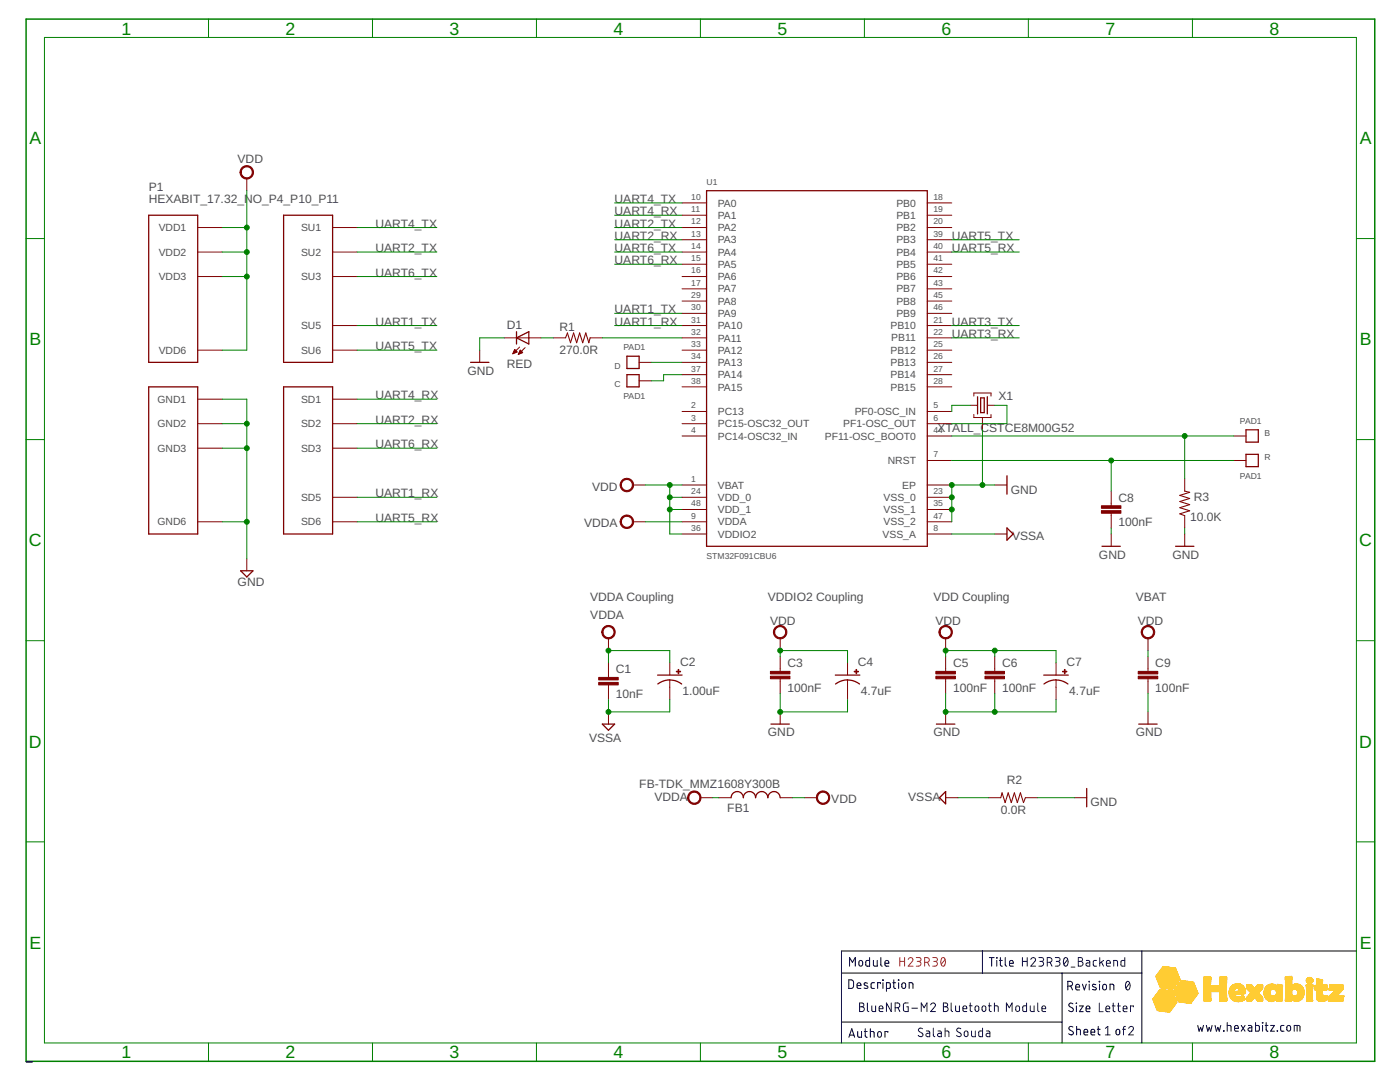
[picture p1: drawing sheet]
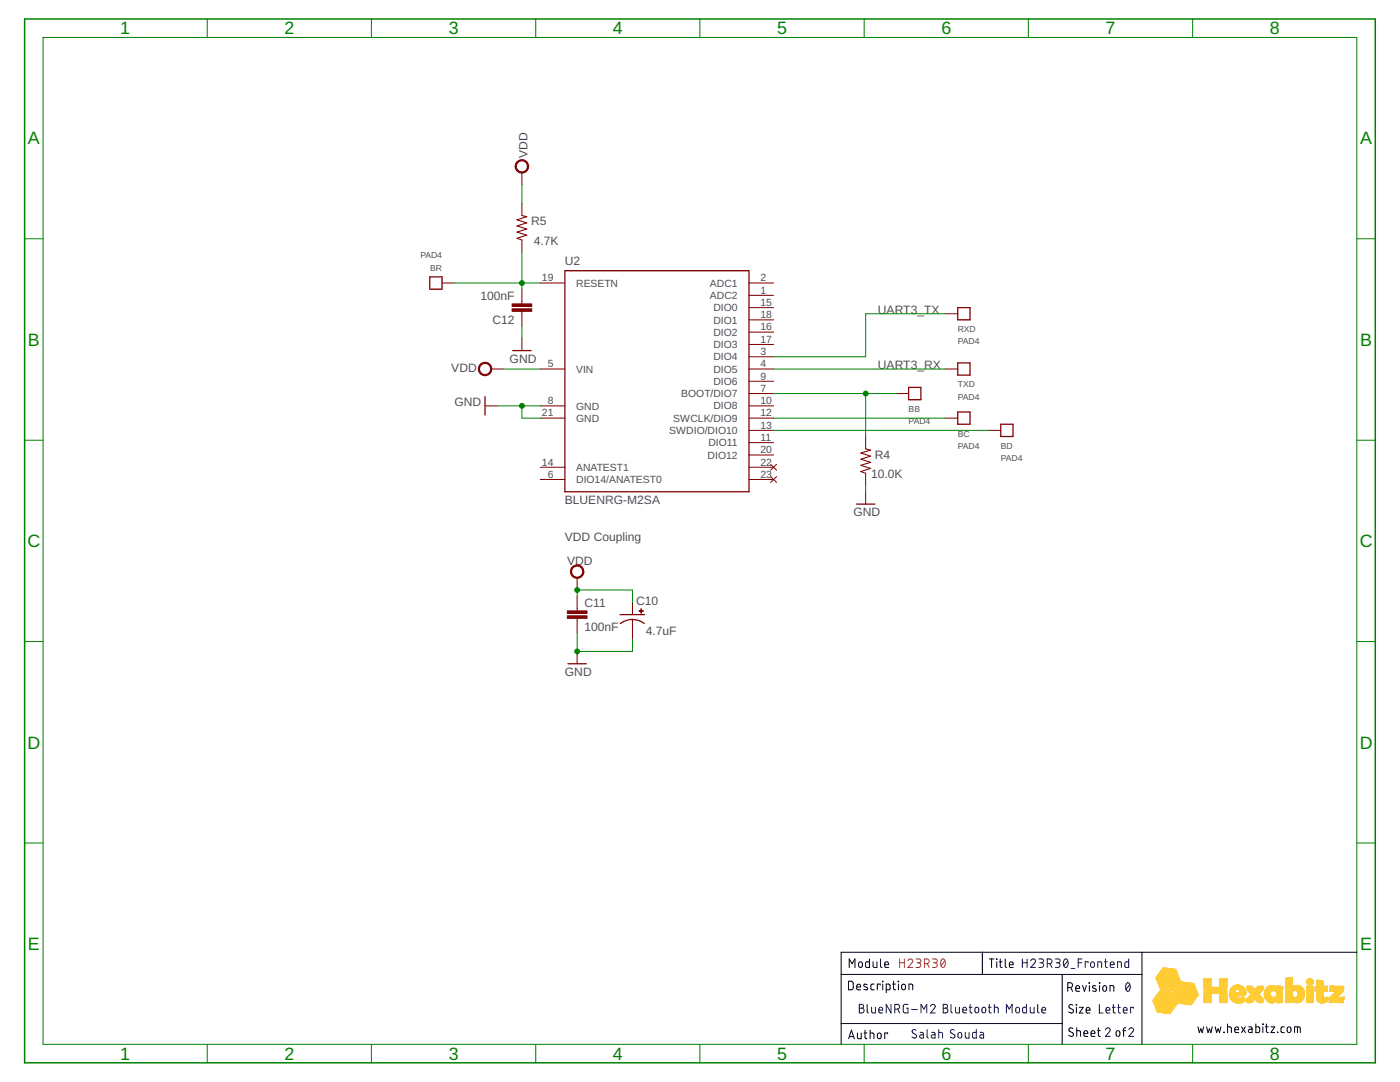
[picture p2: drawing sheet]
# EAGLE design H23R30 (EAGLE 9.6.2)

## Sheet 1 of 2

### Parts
B  PAD1  [PAD1]
C  PAD1  [PAD1]
C1  10nF  C-0603  [C-0603]
C2  1.00uF  C-0805-POL  [C-0805-POL]
C3  100nF  C-0603  [C-0603]
C4  4.7uF  C-0805-POL  [C-0805-POL]
C5  100nF  C-0603  [C-0603]
C6  100nF  C-0603  [C-0603]
C7  4.7uF  C-0805-POL  [C-0805-POL]
C8  100nF  C-0603  [C-0603]
C9  100nF  C-0603  [C-0603]
D  PAD1  [PAD1]
D1  RED  VLMS1300-GS08  [VLMS1300-GS08]
FB1  FB-TDK_MMZ1608Y300B  [FB-TDK_MMZ1608Y300B]
P1  HEXABIT_17.32_NO_P4_P10_P11  [HEXABIT_17.32_NO_P4_P10_P11]
R  PAD1  [PAD1]
R1  270.0R  R-0603  [R-0603]
R2  0.0R  R-0603  [R-0603]
R3  10.0K  R-0603  [R-0603]
U1  STM32F091CBU6  [STM32F091CBU6]
X1  XTALL_CSTCE8M00G52  [XTALL_CSTCE8M00G52]

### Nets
B1: B.P$1 B.P$2 R3.2 U1.P$44(PF11-OSC_BOOT0)
GND: C3.2 C4.2(-) C5.2 C6.2 C7.2(-) C8.2 C9.2 D1.C P1.PAD_PD7(GND1) P1.PAD_PD8(GND2) P1.PAD_PD9(GND3) P1.PAD_PD12(GND6) R2.1 R3.1 U1.EP U1.P$23(VSS_0) U1.P$35(VSS_1) U1.P$47(VSS_2) X1.P$2 ; also sheet 2
N$3: R1.2 U1.P$32(PA11)
N$4: D1.A R1.1
N$5: U1.P$5(PF0-OSC_IN) X1.P$1
N$6: U1.P$6(PF1-OSC_OUT) X1.P$3
N$7: D.P$1 D.P$2 U1.P$34(PA13)
N$9: C.P$1 C.P$2 U1.P$37(PA14)
R1: C8.1 R.P$1 R.P$2 U1.P$7(NRST)
UART1_RX: P1.PAD_PD5(SD5) U1.P$31(PA10)
UART1_TX: P1.PAD_PU5(SU5) U1.P$30(PA9)
UART2_RX: P1.PAD_PD2(SD2) U1.P$13(PA3)
UART2_TX: P1.PAD_PU2(SU2) U1.P$12(PA2)
UART3_RX: U1.P$22(PB11) ; also sheet 2
UART3_TX: U1.P$21(PB10) ; also sheet 2
UART4_RX: P1.PAD_PD1(SD1) U1.P$11(PA1)
UART4_TX: P1.PAD_PU1(SU1) U1.P$10(PA0)
UART5_RX: P1.PAD_PD6(SD6) U1.P$40(PB4)
UART5_TX: P1.PAD_PU6(SU6) U1.P$39(PB3)
UART6_RX: P1.PAD_PD3(SD3) U1.P$15(PA5)
UART6_TX: P1.PAD_PU3(SU3) U1.P$14(PA4)
VDD: C3.1 C4.1(+) C5.1 C6.1 C7.1(+) C9.1 FB1.2 P1.PAD_PU7(VDD1) P1.PAD_PU8(VDD2) P1.PAD_PU9(VDD3) P1.PAD_PU12(VDD6) U1.P$1(VBAT) U1.P$24(VDD_0) U1.P$36(VDDIO2) U1.P$48(VDD_1) ; also sheet 2
VDDA: C1.1 C2.1(+) FB1.1 U1.P$9(VDDA)
VSSA: C1.2 C2.2(-) R2.2 U1.P$8(VSS_A)
Unconnected: U1.P$2(PC13) U1.P$3(PC14-OSC32_IN) U1.P$4(PC15-OSC32_OUT) U1.P$16(PA6) U1.P$17(PA7) U1.P$18(PB0) U1.P$19(PB1) U1.P$20(PB2) U1.P$25(PB12) U1.P$26(PB13) U1.P$27(PB14) U1.P$28(PB15) U1.P$29(PA8) U1.P$33(PA12) U1.P$38(PA15) U1.P$41(PB5) U1.P$42(PB6) U1.P$43(PB7) U1.P$45(PB8) U1.P$46(PB9)

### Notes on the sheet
- VDDA Coupling | VDDIO2 Coupling | VDD Coupling | VBAT
- Module | H23R30 | Title | H23R30_Backend
- Description | Revision | 0
- BlueNRG-M2 Bluetooth Module
- Size | Letter
- www.hexabitz.com
- Author | Salah Souda | Sheet   of | 1 | 2
- C:/Users/Admin/Desktop/logodraft.bmp

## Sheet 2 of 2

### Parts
BB  PAD4  [PAD4]
BC  PAD4  [PAD4]
BD  PAD4  [PAD4]
BR  PAD4  [PAD4]
C10  4.7uF  C-0805-POL  [C-0805-POL]
C11  100nF  C-0603  [C-0603]
C12  100nF  C-0603  [C-0603]
R4  10.0K  R-0603  [R-0603]
R5  4.7K  R-0603  [R-0603]
RXD  PAD4  [PAD4]
TXD  PAD4  [PAD4]
U2  BLUENRG-M2SA  [BLURNGR-M2SA_FOOTPRINT]

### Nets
B2: BB.P$1 R4.2 U2.7(BOOT/DIO7)
GND: C10.2(-) C11.2 C12.1 R4.1 U2.8(GND) U2.21(GND) ; also sheet 1
N$1: BD.P$1 U2.13(SWDIO/DIO10)
N$2: BC.P$1 U2.12(SWCLK/DIO9)
N$8: BR.P$1 C12.2 R5.1 U2.19(RESETN)
UART3_RX: TXD.P$1 U2.4(DIO5) ; also sheet 1
UART3_TX: RXD.P$1 U2.3(DIO4) ; also sheet 1
VDD: C10.1(+) C11.1 R5.2 U2.5(VIN) ; also sheet 1
Unconnected: U2.1(ADC2) U2.2(ADC1) U2.6(DIO14/ANATEST0) U2.9(DIO6) U2.10(DIO8) U2.11(DIO11) U2.14(ANATEST1) U2.15(DIO0) U2.16(DIO2) U2.17(DIO3) U2.18(DIO1) U2.20(DIO12) U2.22 U2.23

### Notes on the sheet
- VDD Coupling
- Module | H23R30 | Title | H23R30_Frontend
- Description | Revision | 0
- BlueNRG-M2 Bluetooth Module
- Size | Letter
- www.hexabitz.com
- Author | Salah Souda | Sheet   of | 2 | 2
